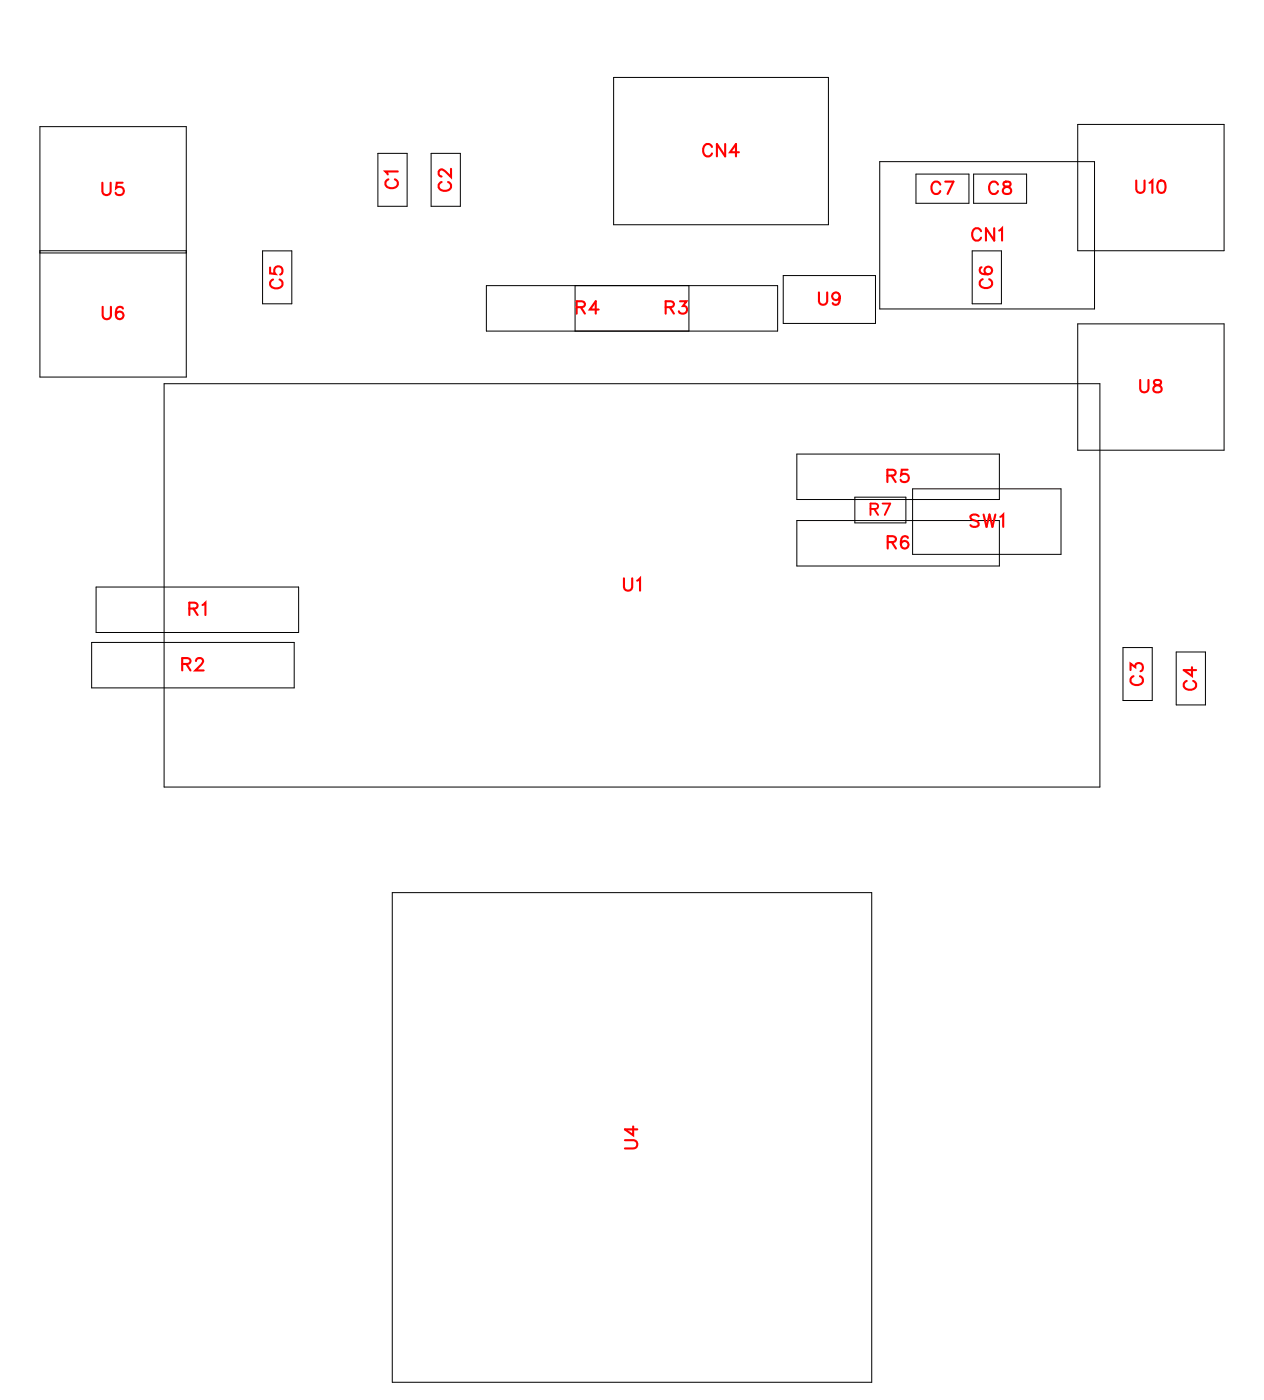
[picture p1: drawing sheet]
<svg xmlns="http://www.w3.org/2000/svg" width="72mm" height="80mm" viewBox="0 0 72 80" stroke-linecap="round" stroke-linejoin="round" font-family="sans-serif">
<g fill="none" stroke="#000" stroke-width=".06">
<path d="M2.3 14.5h8.4M2.3 7.3h8.4v14.3h-8.4zM2.3 14.4h8.4M15 14.4h1.7v3h-1.7zM21.6 8.8h1.7v3h-1.7zM24.7 8.8h1.7v3h-1.7zM27.9 16.4h16.6v2.6h-16.6zM32.9 16.4v2.6M35.1 4.4h12.3v8.5h-12.3zM39.5 16.4v2.6M44.9 15.8h5.2v2.7h-5.2zM50.4 9.3h12.3v8.4h-12.3z"/>
<path d="M52.5 10h3v1.7h-3zM55.7 14.4h1.7v3h-1.7zM55.8 10h3v1.7h-3zM61.7 7.1h8.4v7.3h-8.4zM61.7 18.6h8.4v7.2h-8.4zM5.2 36.8h11.6v2.6h-11.6zM5.5 33.6h11.6v2.6h-11.6zM9.4 22h53.6v23.1h-53.6zM45.6 26h11.6v2.6h-11.6zM45.6 29.8h11.6v2.6h-11.6zM49 28.5h2.9v1.5h-2.9zM52.3 28h8.5v3.8h-8.5z"/>
<path d="M64.3 37.1h1.7v3h-1.7zM67.4 37.4h1.6v3h-1.6zM22.5 51.2h27.4v28h-27.4z"/>
</g>
<g fill="none" stroke="#f00" stroke-width=".12">
<path d="M5.9 10.5v.5l.2 .2 .2-.1v-.6M5.9 17.6v.5l.2 .2 .2-.1 .1-.6M7 10.5h-.3v.3a.25 .25 0 0 1 .3 0 .25 .25 0 0 1 0 .3 .25 .25 0 0 1-.4-.1M7 17.7v-.1a.35 .35 0 0 0-.4 .3 .35 .35 0 0 0 .2 .4 .22 .22 0 0 0 .3-.2 .22 .22 0 0 0-.2-.2 .22 .22 0 0 0-.3 .2M15.5 15.3v.4h.3a.25 .25 0 0 1 0-.4 .25 .25 0 0 1 .3 .1 .25 .25 0 0 1-.1 .3M15.6 16a.26 .26 0 0 0-.1 .3 .26 .26 0 0 0 .2 .2h.2a.26 .26 0 0 0 .3-.2 .26 .26 0 0 0-.2-.3M22.2 10.3a.26 .26 0 0 0-.1 .3 .26 .26 0 0 0 .2 .2h.2a.26 .26 0 0 0 .3-.2 .26 .26 0 0 0-.2-.3M22.8 9.8h-.7l.1 .2M25.3 10.4a.26 .26 0 0 0-.2 .3 .26 .26 0 0 0 .3 .2h.2a.26 .26 0 0 0 .2-.2 .26 .26 0 0 0-.1-.3M25.8 9.7v.4l-.3-.3-.2-.1-.2 .1v.2l.2 .1M33 17.6h.4l.1-.2-.2-.1h-.3v.7M33.3 17.6l.2 .4"/>
<path d="M34.3 17.7h-.5l.3-.4v.7M38.1 17.6h.4l.1-.2-.2-.1h-.3v.7M38.4 17.6l.2 .4M38.9 17.3h.4l-.2 .2a.24 .24 0 0 1 .2 .4 .24 .24 0 0 1-.4-.1M40.8 8.4a.26 .26 0 0 0-.3-.1 .26 .26 0 0 0-.2 .2v.2a.26 .26 0 0 0 .2 .3 .26 .26 0 0 0 .3-.2M41.5 8.3v.7l-.4-.7v.7M42.3 8.7h-.5l.3-.4v.7M46.9 16.8v.5l.2 .2 .2-.1 .1-.6M48.1 17a.22 .22 0 0 1-.3 .2 .22 .22 0 0 1-.1-.4 .22 .22 0 0 1 .4 .1v.1a.34 .34 0 0 1-.3 .5l-.1-.1M53.9 10.6a.26 .26 0 0 0-.3-.2 .26 .26 0 0 0-.3 .3v.1a.26 .26 0 0 0 .3 .3 .26 .26 0 0 0 .3-.2M54.1 10.4h.5l-.3 .7M56.2 13.2a.26 .26 0 0 0-.3-.1 .26 .26 0 0 0-.2 .3v.1a.26 .26 0 0 0 .2 .3 .26 .26 0 0 0 .3-.2"/>
<path d="M56.2 15.3h-.1a.35 .35 0 0 0 .3 .5 .35 .35 0 0 0 .4-.3 .22 .22 0 0 0-.2-.2 .22 .22 0 0 0-.2 .2 .22 .22 0 0 0 .2 .2M56.3 16a.26 .26 0 0 0-.2 .3 .26 .26 0 0 0 .3 .2h.1a.26 .26 0 0 0 .3-.2 .26 .26 0 0 0-.1-.3M56.9 13.1v.7l-.4-.7v.7M57.2 10.6a.26 .26 0 0 0-.3-.2 .26 .26 0 0 0-.3 .3v.1a.26 .26 0 0 0 .3 .3 .26 .26 0 0 0 .3-.2M57.2 13.2l.2-.1v.7M57.5 10.4v.2l.3 .1 .1 .2a.24 .24 0 0 1-.2 .2 .24 .24 0 0 1-.3-.2l.5-.3-.1-.2zM65.1 10.3v.6l.2 .2 .2-.1v-.7M65.8 10.5l.2-.2v.8M66.4 10.4l.1-.1a.37 .37 0 0 1 .3 .4 .37 .37 0 0 1-.3 .4 .45 .45 0 0 1-.1-.7zM10.4 38.1l.4-.1 .1-.2-.2-.1h-.3v.7M10.7 38.1l.2 .3M10.8 34.9l.4-.1 .1-.1-.2-.2h-.3v.7"/>
<path d="M11.1 34.9l.2 .3M11.2 37.9l.2-.2h.1l.1 .1-.1 .3-.3 .3h.5M11.6 34.7l.2-.2v.7M35.7 33.1v.5l.2 .2 .3-.1v-.6M36.5 33.3l.2-.2v.7M50.8 27.3l.4-.1 .1-.1-.2-.2h-.3v.7M50.8 31.1l.4-.1 .1-.1-.2-.2h-.3v.7M51.1 27.3l.2 .3M51.1 31.1l.2 .3M52 26.9h-.4v.3a.25 .25 0 0 1 .4 0 .25 .25 0 0 1-.1 .4 .25 .25 0 0 1-.3-.1M52 30.8a.35 .35 0 0 0-.5 .2 .35 .35 0 0 0 .3 .4 .22 .22 0 0 0 .2-.2 .22 .22 0 0 0-.2-.2 .22 .22 0 0 0-.2 .2M56 29.6l-.1-.1-.3 .1v.2l.4 .2v.1l-.1 .1-.3-.1"/>
<path d="M56.3 29.5l.2 .7 .2-.7 .1 .7 .2-.7M57.3 29.6l.2-.1v.7M64.7 38.4v-.4l.3 .2a.24 .24 0 0 1 .4-.1 .24 .24 0 0 1-.1 .4M64.9 38.8a.26 .26 0 0 0-.2 .2 .26 .26 0 0 0 .3 .3h.2a.26 .26 0 0 0 .3-.3 .26 .26 0 0 0-.2-.2M65.3 21.8v.5l.2 .2 .2-.1 .1-.6M66.1 21.8v.2l.3 .1 .1 .1a.24 .24 0 0 1-.2 .3 .24 .24 0 0 1-.2-.3l.4-.3v-.1zM68 39a.26 .26 0 0 0-.2 .3 .26 .26 0 0 0 .3 .2h.1a.26 .26 0 0 0 .3-.2 .26 .26 0 0 0-.2-.3M68.3 38.2v.5l-.5-.3h.7M35.8 65.3h.5l.2 .2-.1 .3h-.6M36.3 64.6v.5l-.5-.4h.7"/>
</g>
<path d="M49.9 29.2l.3-.1 .1-.2h-.4v.6M50.1 29.2l.2 .3M50.5 28.9h.5l-.3 .6" fill="none" stroke="#f00" stroke-width=".11"/>
<g font-size="1.2" fill="#fff">
<text x="5.8" y="11.5">U5</text>
<text x="23.1" y="10.8" transform="rotate(-90 23.1 10.8)">C1</text>
<text x="26.1" y="11" transform="rotate(-90 26.1 11)">C2</text>
<text x="40.2" y="9.3">CN4</text>
<text x="53.3" y="11.4">C7</text>
<text x="56.6" y="11.4">C8</text>
<text x="65" y="11.3">U10</text>
<text x="16.5" y="16.6" transform="rotate(-90 16.5 16.6)">C5</text>
<text x="46.8" y="17.8">U9</text>
<text x="55.6" y="14.1">CN1</text>
<text x="57.1" y="16.6" transform="rotate(-90 57.1 16.6)">C6</text>
<text x="5.8" y="18.6">U6</text>
<text x="33" y="18.3">R4</text>
<text x="38.1" y="18.3">R3</text>
<text x="65.2" y="22.8">U8</text>
<text x="50.8" y="27.9">R5</text>
<text x="10.8" y="35.5">R1</text>
<text x="35.7" y="34.1">U1</text>
<text x="50.8" y="31.7">R6</text>
<text x="55.5" y="30.5">SW1</text>
<text x="10.4" y="38.7">R2</text>
<text x="65.8" y="39.3" transform="rotate(-90 65.8 39.3)">C3</text>
<text x="68.8" y="39.6" transform="rotate(-90 68.8 39.6)">C4</text>
<text x="36.8" y="65.9" transform="rotate(-90 36.8 65.9)">U4</text>
</g>
<text font-size="1.1" fill="#fff" x="49.8" y="29.8">R7</text>
</svg>
